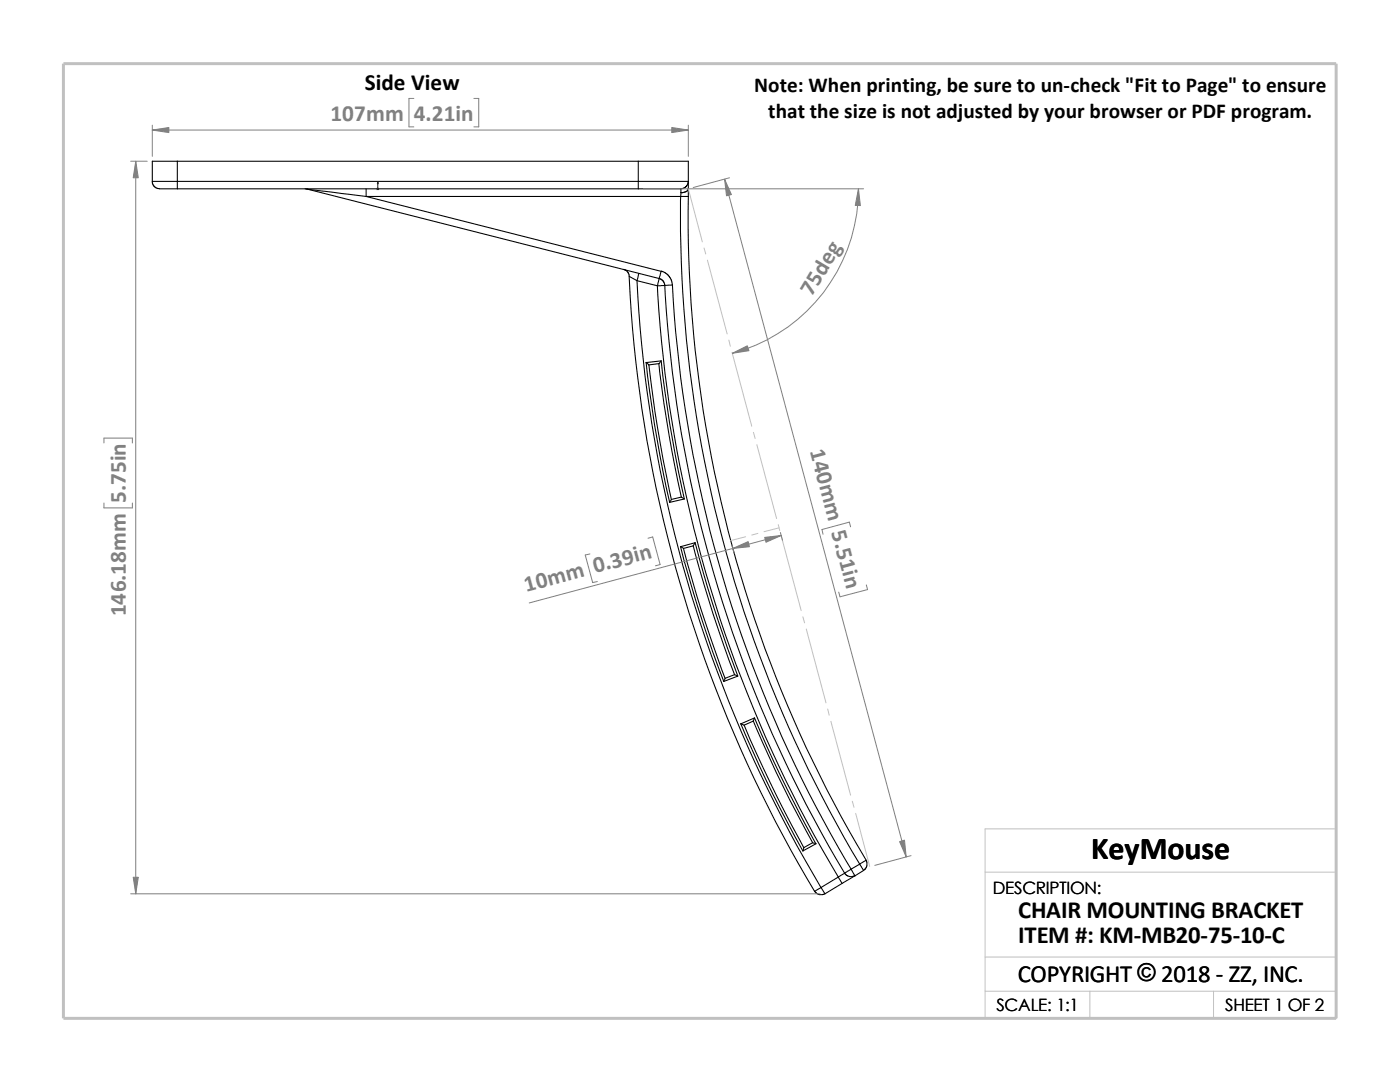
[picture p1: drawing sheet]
<svg xmlns="http://www.w3.org/2000/svg" width="279mm" height="216mm" viewBox="0 0 279 216" stroke-linecap="round" stroke-linejoin="round" font-family="sans-serif">
<g fill="none" stroke="#c0c0c0" stroke-width=".2">
<path d="M137.4 37.7l2.8 10.6M140.5 49.5l.3 1.2M141.2 51.9l3.9 14.7M145.5 67.9l.3 1.2M146.1 70.3l3.9 14.7M150.4 86.3l.3 1.2M151 88.7l4 14.8M148.8 107.1l-3 .8M151.3 106.4l-1.3 .4M155.3 104.7l.3 1.2M155.5 105.3l-3 .8M156 107.1l3.9 14.7"/>
<path d="M160.2 123.1l.4 1.2M160.9 125.5l3.9 14.8M165.2 141.5l.3 1.2M165.8 143.9l4 14.8M170.1 159.9l.3 1.2M170.8 162.3l2.8 10.6M196.6 174h70.1M196.6 197.8h70.1M196.6 191h70.1M217.5 197.8v5.4M242.2 197.8v5.4M26.8 203.2h239.9v-37.8h-70.1v37.8"/>
</g>
<path d="M12.7 12.7h254v190.5h-254z" fill="none" stroke="#c0c0c0" stroke-width=".59"/>
<g fill="none" stroke="#000" stroke-width=".21">
<path d="M30.4 36.2h5M30.4 36.2v.3l.3 .6 .8 .5 3.9 .1M35.4 36.2v1.5M35.4 32.2h-5v4M35.4 32.2v4M35.4 36.2h92M35.4 32.2h92M35.4 37.7h92M60.9 37.7h.4M61.3 37.7l11.8 1.5M61.3 37.7l70.3 17.9M73.1 37.7v1.5"/>
<path d="M73.1 39.2l58.9 14.9-.4 1.5M73.1 39.2h62.7M127.4 37.7h8.5M127.4 32.2v4M127.4 36.2v1.5M127.4 36.2h10M127.4 32.2h10v4M135.8 39.2a251.5 251.5 0 0 0 35.8 133.2M135.8 39.2h1.6M135.9 37.7v.7M135.9 38.4l-.1 .8M137.4 36.2l-.4 .9-.4 .4-.7 .2"/>
<path d="M137.4 37.7a1.27 1.27 0 0 1-1.5 .7M137.4 37.7a1.31 1.31 0 0 1-1.5 .7M137.4 37.7v1.5M137.4 36.2v1.5M137.4 37.7h.1M137.4 39.2a249.7 249.7 0 0 0 35.4 132.4M124.4 53.8l.4 .1 .5 .4 .3 .9M125.6 55.2a261.9 261.9 0 0 0 37 122.6M125.6 55.2l1.5 .8M127.1 56l4.1 1M127.1 56a260 260 0 0 0 36.7 121.1M127.5 54.6l-.4 1.4"/>
<path d="M131.2 57a256.9 256.9 0 0 0 36.1 118M131.6 55.6l.6 .3 .4 .7a255 255 0 0 0 36 117.6M131.6 55.6l-.4 1.4M132 54.1l.7 .3 .8 .6 .5 .9 .2 1M134.2 56.9l-3 .1M134.2 56.9a252.5 252.5 0 0 0 35.6 116.5M128.9 72.3a242.2 242.2 0 0 0 4.7 27.9M129.5 72.8a255.1 255.1 0 0 0 4.5 26.9M131.5 72.5a258 258 0 0 0 4.5 26.7M132 72l-3.1 .3 .6 .5M132 72l-.5 .6-2 .2M132 72a244 244 0 0 0 4.6 27.5"/>
<path d="M136 99.2l.6 .4-3 .6M136 99.2l-2 .5-.4 .5M135.8 109.1a248.7 248.7 0 0 0 8.6 26.9M136.4 109.4a247.5 247.5 0 0 0 8.3 25.9M138.3 108.9a250.7 250.7 0 0 0 8.3 25.7M138.7 108.3a251 251 0 0 0 8.5 26.6M138.7 108.3l-.4 .6-1.9 .5M138.7 108.3l-2.9 .8 .6 .3M146.6 134.6l.6 .3-2.8 1.1M146.6 134.6l-1.9 .7-.3 .7M147.8 144.4a248.2 248.2 0 0 0 12.4 25.4M148.5 144.7a269.8 269.8 0 0 0 11.9 24.4"/>
<path d="M150.3 143.8a232.2 232.2 0 0 0 11.9 24.3M150.6 143.3l-.3 .6-1.8 .8M150.6 143.3l-2.8 1.1 .7 .3M150.6 143.3a252 252 0 0 0 12.2 25.1M162.2 168.1l.7 .3-2.7 1.4M162.2 168.1l-1.8 1-.2 .7M162.6 177.8l.3 .4 .6 .3h.7l.4-.1M163.9 177.1l.7 1.3M163.9 177.1l-1.3 .7M167.3 175l.8 1.3M167.3 175l-3.4 2.1M168.1 176.3l-3.5 2.1"/>
<path d="M168.6 174.2l-1.3 .8M168.6 174.2l.5 .6 .5 .1 1-.2M169.8 173.4l-1.2 .8M169.8 173.4l.8 1.4M170.6 174.8l-2.5 1.5M171.6 172.4l1.3-.7 .1 1.1-.3 .6-.4 .3M171.6 172.4l.7 1.3M171.6 172.4l-1.8 1M172.3 173.7l-1.7 1.1"/>
</g>
<path d="M75.4 36.3l.1 .4h-.2z" fill="#00f" stroke="#00f" stroke-width=".2"/>
<path d="M75.3 37.7h.3M75.3 37.5l.3 .3M75.4 37.7h.1M75.4 36.3v1.5M75.5 37.5l-.3 .3" fill="none" stroke="#00f" stroke-width=".2"/>
<g fill="none" stroke="#808080" stroke-width=".2">
<path d="M82.6 19.6h-1v5.7h1M94.6 19.6h.9v5.7h-.9M26.1 32.2h3.3M27.1 32.2v146.2M30.4 26h107M30.4 25v6.2M128.4 37.7h43.9M137.4 25v6.2M144.6 35.8l36.2 135.2M145.6 35.5l-7.3 1.9M171.3 37.7a33.8 33.8 0 0 1-25.1 32.8M20.7 88.4v-1h5.7v1"/>
<path d="M20.7 100.4v.9h5.7v-.9M117.7 110.5l-.9 .2 1.5 5.5 .9-.2M129.3 107.4l1-.3 1.4 5.5-.9 .3M146.1 108.9l.4 1.5M155.7 106.3l.5 1.5M155.9 106.8l-50.3 13.5M169.8 105.1l-.3-.9-5.5 1.5 .3 .9M172.9 116.7l.2 .9-5.5 1.5-.2-.9M26.1 178.4h137.6M181.8 170.7l-7.2 2"/>
</g>
<g fill="#808080" stroke="#808080" stroke-width=".2">
<path d="M144.6 35.8l1.4 3-1 .3z"/>
<path d="M179.5 167.9l1-.3 .3 3.4z"/>
<path d="M152.6 107.2l3.3-.4-3 1.4z"/>
<path d="M146.3 109.4l3-1.3 .3 1z"/>
<path d="M146.2 70.5l2.9-1.5 .4 1z"/>
<path d="M171.3 37.7l.4 3.3h-1z"/>
<path d="M30.4 26l3.3-.6v1.1z"/>
<path d="M134.1 25.4l3.3 .6-3.3 .5z"/>
<path d="M27.1 32.2l.5 3.3h-1z"/>
<path d="M26.6 175h1l-.5 3.4z"/>
</g>
<text font-size="6.4" x="217.8" y="171.4">KeyMouse</text>
<g font-size="4.9">
<text x="203.2" y="183.2">CHAIR MOUNTING BRACKET</text>
<text x="203.2" y="188.1">ITEM #: KM-MB20-75-10-C</text>
<text x="203.1" y="195.9">COPYRIGHT © 2018 - ZZ, INC.</text>
<text x="227" y="195.8">©</text>
</g>
<text font-size="4.6" x="72.8" y="18">Side View</text>
<g font-size="4.6" fill="#808080">
<text x="66" y="24.1">107mm</text>
<text x="82.6" y="24.1">4.21in</text>
<text x="162" y="59.3" transform="rotate(-59 162 59.3)">75deg</text>
<text x="161.6" y="90.1" transform="rotate(75 161.6 90.1)">140m</text>
<text x="25.1" y="100.4" transform="rotate(-90 25.1 100.4)">5.75in</text>
<text x="165.9" y="106.2" transform="rotate(75 165.9 106.2)">5.51in</text>
<text x="105" y="118.1" transform="rotate(-15 105 118.1)">10mm 0.39in</text>
<text x="25.1" y="123" transform="rotate(-90 25.1 123)">146.18mm</text>
</g>
<g font-size="4.2">
<text x="150.5" y="18.4">Note: When printing, be sure to un-check &quot;Fit to Page&quot; to ensure</text>
<text x="153.3" y="23.6">that the size is not adjusted by your browser or PDF program.</text>
</g>
<g font-size="3.4">
<text x="198.2" y="178.5">DESCRIPTION:</text>
<text x="198.8" y="201.7">SCALE: 1:1</text>
<text x="244.5" y="201.7">SHEET 1 OF 2</text>
</g>
</svg>
